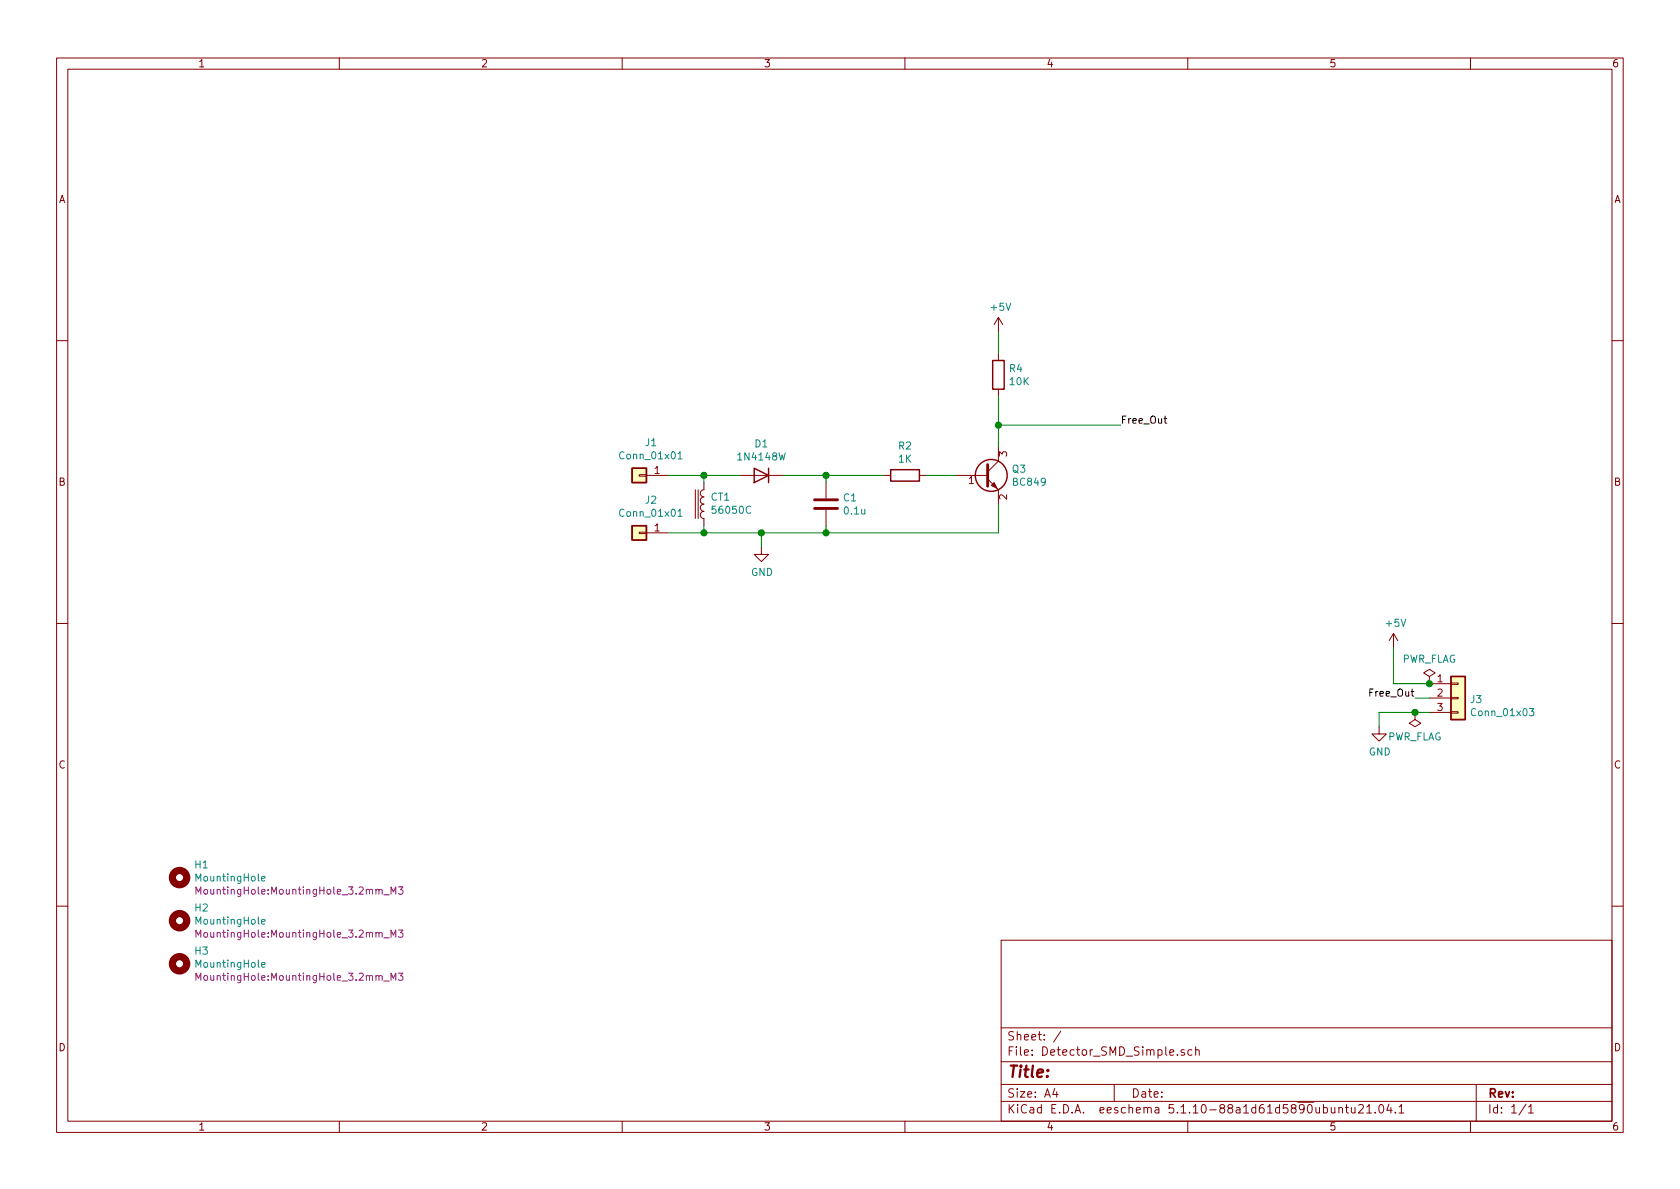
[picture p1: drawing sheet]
EESchema Schematic File Version 4
EELAYER 30 0
EELAYER END
$Descr A4 11693 8268
encoding utf-8
Sheet 1 1
Title ""
Date ""
Rev ""
Comp ""
Comment1 ""
Comment2 ""
Comment3 ""
Comment4 ""
$EndDescr
$Comp
L Diode:1N4148W D1
U 1 1
P 5300 3300
F 0 "D1" H 5300 3083 50  0000 C CNN
F 1 "1N4148W" H 5300 3174 50  0000 C CNN
F 2 "Diode_SMD:D_SOD-123" H 5300 3125 50  0001 C CNN
F 3 "https://www.vishay.com/docs/85748/1n4148w.pdf" H 5300 3300 50  0001 C CNN
	1    5300 3300
	-1   0    0    1   
$EndComp
$Comp
L Device:C C1
U 1 1
P 5750 3500
F 0 "C1" H 5865 3546 50  0000 L CNN
F 1 "0.1u" H 5865 3455 50  0000 L CNN
F 2 "Capacitor_SMD:C_1206_3216Metric" H 5788 3350 50  0001 C CNN
F 3 "~" H 5750 3500 50  0001 C CNN
	1    5750 3500
	1    0    0    -1  
$EndComp
Wire Wire Line
	4900 3300 5150 3300
Wire Wire Line
	5450 3300 5750 3300
Wire Wire Line
	5750 3300 5750 3350
Wire Wire Line
	5750 3650 5750 3700
Wire Wire Line
	5750 3700 5300 3700
$Comp
L power:GND #PWR0101
U 1 1
P 5300 3800
F 0 "#PWR0101" H 5300 3550 50  0001 C CNN
F 1 "GND" H 5305 3627 50  0000 C CNN
F 2 "" H 5300 3800 50  0001 C CNN
F 3 "" H 5300 3800 50  0001 C CNN
	1    5300 3800
	1    0    0    -1  
$EndComp
Wire Wire Line
	5300 3800 5300 3700
Connection ~ 5300 3700
Wire Wire Line
	5300 3700 4900 3700
$Comp
L Device:R R2
U 1 1
P 6300 3300
F 0 "R2" V 6093 3300 50  0000 C CNN
F 1 "1K" V 6184 3300 50  0000 C CNN
F 2 "Resistor_SMD:R_1206_3216Metric" V 6230 3300 50  0001 C CNN
F 3 "~" H 6300 3300 50  0001 C CNN
	1    6300 3300
	0    1    1    0   
$EndComp
Wire Wire Line
	6150 3300 5750 3300
Connection ~ 5750 3300
Wire Wire Line
	6950 2950 6950 3100
Text Label 7800 2950 0    50   ~ 0
Free_Out
$Comp
L Device:R R4
U 1 1
P 6950 2600
F 0 "R4" H 7020 2646 50  0000 L CNN
F 1 "10K" H 7020 2555 50  0000 L CNN
F 2 "Resistor_SMD:R_1206_3216Metric" V 6880 2600 50  0001 C CNN
F 3 "~" H 6950 2600 50  0001 C CNN
	1    6950 2600
	1    0    0    -1  
$EndComp
Wire Wire Line
	6950 2750 6950 2950
$Comp
L power:+5V #PWR0105
U 1 1
P 6950 2300
F 0 "#PWR0105" H 6950 2150 50  0001 C CNN
F 1 "+5V" H 6965 2473 50  0000 C CNN
F 2 "" H 6950 2300 50  0001 C CNN
F 3 "" H 6950 2300 50  0001 C CNN
	1    6950 2300
	1    0    0    -1  
$EndComp
Wire Wire Line
	6950 2300 6950 2450
$Comp
L Connector_Generic:Conn_01x03 J3
U 1 1
P 10150 4850
F 0 "J3" H 10230 4842 50  0000 L CNN
F 1 "Conn_01x03" H 10230 4751 50  0000 L CNN
F 2 "Connector_PinHeader_2.54mm:PinHeader_1x03_P2.54mm_Horizontal" H 10150 4850 50  0001 C CNN
F 3 "~" H 10150 4850 50  0001 C CNN
	1    10150 4850
	1    0    0    -1  
$EndComp
$Comp
L power:+5V #PWR0106
U 1 1
P 9700 4500
F 0 "#PWR0106" H 9700 4350 50  0001 C CNN
F 1 "+5V" H 9715 4673 50  0000 C CNN
F 2 "" H 9700 4500 50  0001 C CNN
F 3 "" H 9700 4500 50  0001 C CNN
	1    9700 4500
	1    0    0    -1  
$EndComp
$Comp
L power:GND #PWR0107
U 1 1
P 9600 5050
F 0 "#PWR0107" H 9600 4800 50  0001 C CNN
F 1 "GND" H 9605 4877 50  0000 C CNN
F 2 "" H 9600 5050 50  0001 C CNN
F 3 "" H 9600 5050 50  0001 C CNN
	1    9600 5050
	1    0    0    -1  
$EndComp
Wire Wire Line
	9700 4500 9700 4750
Wire Wire Line
	9700 4750 9950 4750
Wire Wire Line
	9950 4850 9850 4850
Wire Wire Line
	9950 4950 9850 4950
Wire Wire Line
	9600 5050 9600 4950
Wire Wire Line
	9600 4950 9850 4950
$Comp
L power:PWR_FLAG #FLG0101
U 1 1
P 9950 4750
F 0 "#FLG0101" H 9950 4825 50  0001 C CNN
F 1 "PWR_FLAG" H 9950 4923 50  0000 C CNN
F 2 "" H 9950 4750 50  0001 C CNN
F 3 "~" H 9950 4750 50  0001 C CNN
	1    9950 4750
	1    0    0    -1  
$EndComp
Connection ~ 9950 4750
$Comp
L power:PWR_FLAG #FLG0102
U 1 1
P 9850 4950
F 0 "#FLG0102" H 9850 5025 50  0001 C CNN
F 1 "PWR_FLAG" H 9850 5123 50  0000 C CNN
F 2 "" H 9850 4950 50  0001 C CNN
F 3 "~" H 9850 4950 50  0001 C CNN
	1    9850 4950
	-1   0    0    1   
$EndComp
Connection ~ 9850 4950
$Comp
L Mechanical:MountingHole H1
U 1 1
P 1250 6100
F 0 "H1" H 1350 6191 50  0000 L CNN
F 1 "MountingHole" H 1350 6100 50  0000 L CNN
F 2 "MountingHole:MountingHole_3.2mm_M3" H 1350 6009 50  0000 L CNN
F 3 "~" H 1250 6100 50  0001 C CNN
	1    1250 6100
	1    0    0    -1  
$EndComp
$Comp
L Mechanical:MountingHole H2
U 1 1
P 1250 6400
F 0 "H2" H 1350 6491 50  0000 L CNN
F 1 "MountingHole" H 1350 6400 50  0000 L CNN
F 2 "MountingHole:MountingHole_3.2mm_M3" H 1350 6309 50  0000 L CNN
F 3 "~" H 1250 6400 50  0001 C CNN
	1    1250 6400
	1    0    0    -1  
$EndComp
$Comp
L Mechanical:MountingHole H3
U 1 1
P 1250 6700
F 0 "H3" H 1350 6791 50  0000 L CNN
F 1 "MountingHole" H 1350 6700 50  0000 L CNN
F 2 "MountingHole:MountingHole_3.2mm_M3" H 1350 6609 50  0000 L CNN
F 3 "~" H 1250 6700 50  0001 C CNN
	1    1250 6700
	1    0    0    -1  
$EndComp
$Comp
L Transistor_BJT:BC849 Q3
U 1 1
P 6850 3300
F 0 "Q3" H 7041 3346 50  0000 L CNN
F 1 "BC849" H 7041 3255 50  0000 L CNN
F 2 "Package_TO_SOT_SMD:SOT-23" H 7050 3225 50  0001 L CIN
F 3 "http://www.infineon.com/dgdl/Infineon-BC847SERIES_BC848SERIES_BC849SERIES_BC850SERIES-DS-v01_01-en.pdf?fileId=db3a304314dca389011541d4630a1657" H 6850 3300 50  0001 L CNN
	1    6850 3300
	1    0    0    -1  
$EndComp
Wire Wire Line
	6450 3300 6650 3300
Wire Wire Line
	6950 3500 6950 3700
Wire Wire Line
	6950 3700 5750 3700
Connection ~ 5750 3700
Connection ~ 6950 2950
Wire Wire Line
	6950 2950 7800 2950
$Comp
L Device:L_Core_Iron CT1
U 1 1
P 4900 3500
F 0 "CT1" H 4856 3454 50  0000 R CNN
F 1 "56050C" H 4856 3545 50  0000 R CNN
F 2 "Detector_SMD_AD:Murata5600" H 4900 3500 50  0001 C CNN
F 3 "~" H 4900 3500 50  0001 C CNN
	1    4900 3500
	-1   0    0    1   
$EndComp
Wire Wire Line
	4900 3700 4900 3650
Wire Wire Line
	4900 3350 4900 3300
Text Label 9850 4850 2    50   ~ 0
Free_Out
$Comp
L Connector_Generic:Conn_01x01 J1
U 1 1
P 4450 3300
F 0 "J1" H 4368 3075 50  0000 C CNN
F 1 "Conn_01x01" H 4368 3166 50  0000 C CNN
F 2 "Connector_Wire:SolderWirePad_1x01_SMD_1x2mm" H 4450 3300 50  0001 C CNN
F 3 "~" H 4450 3300 50  0001 C CNN
	1    4450 3300
	-1   0    0    1   
$EndComp
$Comp
L Connector_Generic:Conn_01x01 J2
U 1 1
P 4450 3700
F 0 "J2" H 4368 3475 50  0000 C CNN
F 1 "Conn_01x01" H 4368 3566 50  0000 C CNN
F 2 "Connector_Wire:SolderWirePad_1x01_SMD_1x2mm" H 4450 3700 50  0001 C CNN
F 3 "~" H 4450 3700 50  0001 C CNN
	1    4450 3700
	-1   0    0    1   
$EndComp
Wire Wire Line
	4650 3300 4900 3300
Connection ~ 4900 3300
Wire Wire Line
	4650 3700 4900 3700
Connection ~ 4900 3700
$EndSCHEMATC
